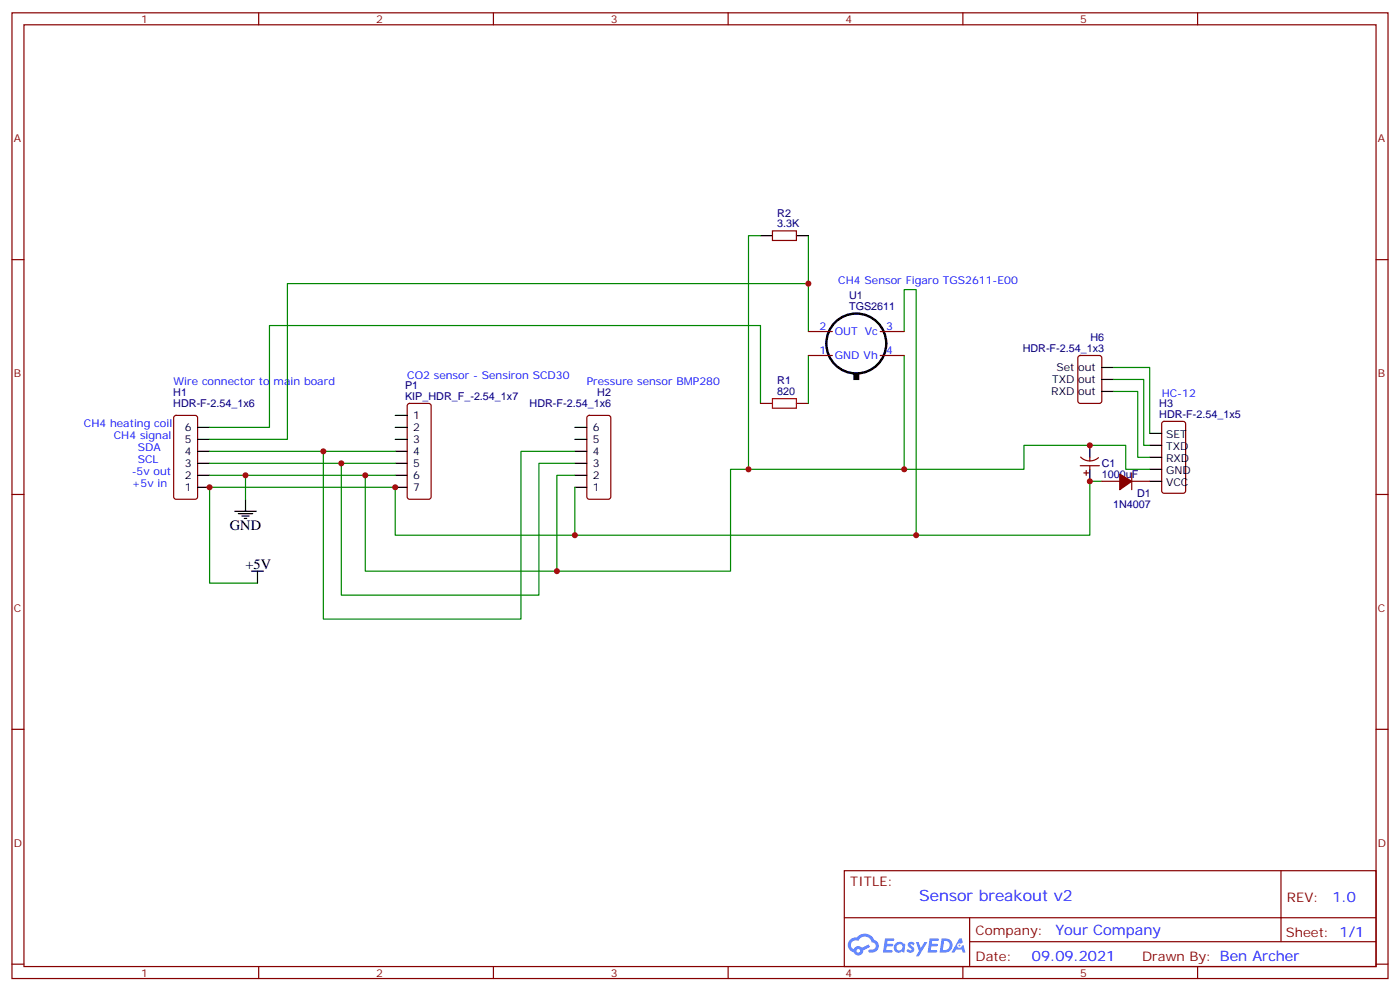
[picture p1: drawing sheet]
<svg xmlns="http://www.w3.org/2000/svg" width="412mm" height="292mm" viewBox="0 0 412 292" stroke-linecap="round" stroke-linejoin="round" font-family="sans-serif">
<g fill="none" stroke="#870000" stroke-width=".35">
<path d="M3.5 3.8h405.4v284.3h-405.4zM7.1 7.3h398.2v277.3h-398.2zM76.2 3.8v3.5M145.3 3.8v3.5M214.5 3.8v3.5M283.6 3.8v3.5M352.8 3.8v3.5M3.5 76.4h3.6M405.3 76.4h3.6M3.5 145.6h3.6M405.3 145.6h3.6M3.5 214.7h3.6"/>
<path d="M405.3 214.7h3.6M248.7 256.4h156.6v28.2h-156.6zM377.3 256.4v20.9M248.7 270.2h156.5M285.6 277.3h119.6M285.6 270.2v14.1M3.5 283.9h3.6M76.2 284.6v3.5M145.3 284.6v3.5M214.5 284.6v3.5M283.6 284.6v3.5M352.8 284.6v3.5"/>
<path d="M405.3 283.9h3.6"/>
</g>
<g fill="#5487ff">
<path d="M267.7 277.5a1.22 1.22 0 0 1 1.7 .3l-.4 .6a.47 .47 0 0 0-.3-.4 .47 .47 0 0 0-.5 .2l.1 .2a1.14 1.14 0 0 1 .8 1.7 1.14 1.14 0 0 1-1.9 0l-.2-.2 .5-.5 .7 .4a.29 .29 0 0 0 .3-.2 .29 .29 0 0 0-.2-.4 1.04 1.04 0 0 1-.6-1.7z"/>
<path d="M260.7 276.3h2.4l.3 .2-.2 .5h-1.8l-.1 .9h1.5l.3 .4-.3 .3h-1.6l-.2 1.1 1.7 .1 .2 .3-.2 .3h-2.6z"/>
<path d="M273.8 276.3h2.4l.3 .2-.1 .5h-1.8l-.2 .9h1.6l.3 .4-.4 .3h-1.6l-.1 1.1 1.7 .1 .2 .3-.2 .3h-2.6z"/>
<path d="M282.6 276.3h.7l.3 1.2-.6 .4a.69 .69 0 0 0-1 .2 .69 .69 0 0 0 .4 1 .69 .69 0 0 0 .9-.6l.5-.3 .6 2.2h-.8l-.2-.8h-1.8l-.5 .8h-.8z"/>
<path d="M269.8 277.4h.8l.6 1.8 1.1-1.8h.9l-2.6 4.2h-.8l.9-1.6z"/>
<path d="M277.4 276.3l-.6 4.1h1.3a2.11 2.11 0 0 0 2.5-2.1 2.11 2.11 0 0 0-2.5-2zM278.1 277a1.39 1.39 0 0 1 1.7 1.4 1.39 1.39 0 0 1-1.8 1.3h-.3z"/>
<path d="M263.7 277.9a1.54 1.54 0 0 0-.1 2.2 1.54 1.54 0 0 0 2.2 .1l.6 .2 .3-2.3-.2-.2h-.4a1.49 1.49 0 0 0-2.4 0zM264 278.9a.94 .94 0 0 1 1.8 0 .94 .94 0 0 1-1.8 0z"/>
<path d="M250.4 276.7a2.18 2.18 0 0 0 1.1 3.7 1.44 1.44 0 0 0 1.6 .9 1.44 1.44 0 0 0 1.2-1.5l2-1-.5-.7-1.9 .9a1.47 1.47 0 0 0-2.4 .5 1.39 1.39 0 0 1-.7-2 1.39 1.39 0 0 1 2-.4 2.12 2.12 0 0 1 2.2-1.3 2.12 2.12 0 0 1 1.9 1.7 1.14 1.14 0 0 1 1.1 1.4 1.14 1.14 0 0 1-1.7 .7 .43 .43 0 0 0-.5 .4 .43 .43 0 0 0 .4 .5 1.98 1.98 0 0 0 2.5-1.3 1.98 1.98 0 0 0-1.2-2.5 3.1 3.1 0 0 0-5.3-.7l-.9 .1zM252.3 280a.55 .55 0 0 1 1.1 0 .55 .55 0 0 1-1.1 0z"/>
<circle cx="282.6" cy="278.4" r=".26"/>
</g>
<g fill="none" stroke="#870000" stroke-width=".35">
<path d="M227.5 68h7.1v2.8h-7.1zM238.1 97.6h7.1M259.3 97.6h7M120.2 119l.4-.2h5.7l.6 .4 .1 27.1-.2 .5-.5 .2h-5.7l-.4-.2-.3-.5v-26.8zM224 118.8h3.5M234.6 118.8h3.5M238.1 104.7h7.1M259.3 104.7h7M317.7 104.9l.5-.2h5.6l.7 .4 .1 13-.5 .6-5.9 .1-.6-.5-.1-12.9zM51.4 122.5l.5-.2h5.6l.7 .4v23.6l-.5 .6-5.8 .1-.7-.5v-23.5zM173.1 122.5l.5-.2h5.6l.7 .4v23.6l-.4 .6-5.9 .1-.7-.5v-23.5zM318.2 137.1h5.6"/>
<path d="M318.3 134.6a3.8 3.8 0 0 0 5.3 .1M319.3 139.2h1.4M320 138.5v1.4M321 134.7v1M321 137.1v1.1M333.4 139.2v5M342.4 124.3l.5-.2h5.6l.7 .4v20l-.4 .7h-5.9l-.7-.4v-20zM324.6 141.7h5.2M333.4 141.7h5.3"/>
</g>
<g fill="none" stroke="#000" stroke-width=".35">
<path d="M224 69.4h3.5M234.6 69.4h3.5M324.6 115.3h3.5M324.6 108.2h3.5M324.6 111.7h3.5M58.2 139.9h3.5M58.2 136.4h3.5M58.2 132.9h3.5M58.2 129.4h3.5M58.2 125.8h3.5M116.4 139.9h3.5M116.4 136.4h3.5"/>
<path d="M116.4 132.9h3.5M116.4 129.4h3.5M116.4 125.8h3.5M116.4 122.3h3.5M169.3 139.9h3.6M169.3 136.4h3.6M169.3 132.9h3.6M169.3 129.4h3.6M169.3 125.8h3.6M321 131.1v3.6M321 138.2v3.5M338.7 127.6h3.5"/>
<path d="M338.7 131.1h3.5M338.7 134.7h3.5M338.7 138.2h3.5M58.2 143.5h3.5M69.1 150.5h6.4M70.2 151.2h4.2M71.3 151.9h2.1M72 152.6h.7M72.3 147v3.5M116.4 143.5h3.5M169.3 143.5h3.6M338.7 141.7h3.5"/>
<path d="M74.1 168.2h3.5M75.8 168.2v3.5"/>
</g>
<g fill="none" stroke="#008700" stroke-width=".35">
<path d="M224 69.4h-3.5v68.8M238.1 69.4v14.1h-153.4v45.9h-23M238.1 83.5v14.1M266.3 97.6v-12.3h3.6v72.3M224 118.8v-23h-144.6v30h-17.7M238.1 104.7v14.1M266.3 104.7v33.5M328.1 115.3h7v19.4h3.6M328.1 111.7h8.8v19.4h1.8M328.1 108.2h10.6v19.4M61.7 139.9h10.6v7.1M61.7 136.4h54.7"/>
<path d="M61.7 132.9h54.7M72.3 139.9h44.1M95.2 132.9v49.4h58.3v-49.4h15.8M100.5 136.4v38.8h58.2v-38.8h10.6M107.6 139.9v28.3h56.4v-28.3h5.3M338.7 138.2h-7.1v-7.1h-30v7.1h-86.4v30h-51.2M169.3 143.5v14.1h-52.9v-14.1h-54.7v28.2h14.1M324.6 141.7h-3.6v15.9h-151.7"/>
</g>
<path d="M227.5 117.4h7.1v2.8h-7.1z" fill="none" stroke="#a10000" stroke-width=".35"/>
<path d="M329.8 139.6l3.6 2.1-3.6 2.5z" fill="#870000" stroke="#870000" stroke-width=".35"/>
<circle cx="252.2" cy="101.1" r="8.8" fill="none" stroke="#000" stroke-width=".71"/>
<path d="M251.5 110h1.4v1.7h-1.4z" fill="#000" stroke="#000" stroke-width=".35"/>
<g fill="#c00">
<circle cx="321" cy="131.1" r=".88"/>
<circle cx="220.5" cy="138.2" r=".88"/>
<circle cx="321" cy="141.7" r=".88"/>
<circle cx="107.6" cy="139.9" r=".88"/>
<circle cx="72.3" cy="139.9" r=".88"/>
<circle cx="61.7" cy="143.5" r=".88"/>
<circle cx="116.4" cy="143.5" r=".88"/>
<circle cx="169.3" cy="157.6" r=".88"/>
<circle cx="164" cy="168.2" r=".88"/>
<circle cx="100.5" cy="136.4" r=".88"/>
<circle cx="95.3" cy="132.9" r=".88"/>
<circle cx="269.9" cy="157.6" r=".88"/>
<circle cx="266.3" cy="138.2" r=".88"/>
<circle cx="238.1" cy="83.5" r=".88"/>
</g>
<text font-size="4.6" fill="#00f" x="270.8" y="265.4">Sensor breakout v2</text>
<g font-size="4.2">
<text x="67.7" y="156.2">GND</text>
<text x="72.3" y="167.5">+5V</text>
</g>
<g font-size="4.2" fill="#00f">
<text x="392.5" y="265.6">1.0</text>
<text x="310.9" y="275.2">Your Company</text>
<text x="304" y="283">09.09.2021</text>
</g>
<g font-size="3.9" fill="#800">
<text x="250.5" y="260.9">TITLE:</text>
<text x="379.1" y="265.6">REV:</text>
<text x="287.4" y="275.1">Company:</text>
<text x="378.7" y="275.8">Sheet: 1/1</text>
<text x="287.4" y="282.8">Date:</text>
<text x="336.4" y="282.9">Drawn By: Ben Archer</text>
</g>
<g font-size="3.2" fill="#800">
<text x="41.6" y="6.8">1</text>
<text x="110.8" y="6.8">2</text>
<text x="179.9" y="6.8">3</text>
<text x="249.1" y="6.8">4</text>
<text x="318.2" y="6.8">5</text>
<text x="4.1" y="41.9">A</text>
<text x="405.9" y="41.9">A</text>
<text x="4.1" y="111">B</text>
<text x="405.9" y="111">B</text>
<text x="4.1" y="180.2">C</text>
<text x="405.9" y="180.2">C</text>
<text x="4.1" y="249.3">D</text>
<text x="405.9" y="249.3">D</text>
<text x="41.6" y="287.6">1</text>
<text x="110.8" y="287.6">2</text>
<text x="179.9" y="287.6">3</text>
<text x="249.1" y="287.6">4</text>
<text x="318.2" y="287.6">5</text>
</g>
<g font-size="3.2" fill="#000080">
<text x="229" y="63.8">R2</text>
<text x="229" y="66.9">3.3K</text>
<text x="250.1" y="88.1">U1</text>
<text x="250.1" y="91.3">TGS2611</text>
<text x="321.2" y="100.4">H6</text>
<text x="301.3" y="103.6">HDR-F-2.54_1x3</text>
<text x="229" y="113.1">R1</text>
<text x="51.1" y="119.9">HDR-F-2.54_1x6</text>
<text x="51.1" y="116.7">H1</text>
<text x="119.3" y="117.7">KIP_HDR_F_-2.54_1x7</text>
<text x="119.3" y="114.5">P1</text>
<text x="156" y="119.9">HDR-F-2.54_1x6</text>
<text x="176" y="116.7">H2</text>
<text x="229" y="116.3">820</text>
<text x="341.5" y="119.8">H3</text>
<text x="341.5" y="123">HDR-F-2.54_1x5</text>
<text x="324.6" y="137.6">C1</text>
<text x="324.6" y="140.7">1000uF</text>
<text x="327.9" y="149.6">1N4007</text>
<text x="335" y="146.4">D1</text>
</g>
<g font-size="3.2" fill="#00f">
<text x="246.9" y="83.5">CH4 Sensor Figaro TGS2611-E00</text>
<text x="241.4" y="97.3">2</text>
<text x="245.9" y="98.7">OUT Vc</text>
<text x="261.1" y="97.3">3</text>
<text x="241.4" y="104.3">1</text>
<text x="245.9" y="105.7">GND Vh</text>
<text x="261.1" y="104.3">4</text>
<text x="51.2" y="113.5">Wire connector to main board</text>
<text x="119.9" y="111.7">CO2 sensor - Sensiron SCD30</text>
<text x="172.9" y="113.5">Pressure sensor BMP280</text>
<text x="342.2" y="117">HC-12</text>
<text x="24.7" y="125.8">CH4 heating coil</text>
<text x="33.5" y="129.4">CH4 signal</text>
<text x="40.6" y="136.4">SCL</text>
<text x="40.6" y="132.9">SDA</text>
<text x="38.8" y="139.9">-5v out</text>
<text x="38.8" y="143.5">+5v in</text>
</g>
<g font-size="3.2">
<text x="309.9" y="112.8">TXD out</text>
<text x="311.2" y="109.3">Set out</text>
<text x="309.7" y="116.3">RXD out</text>
<text x="121.7" y="123.4">1</text>
<text x="54.4" y="130.4">5</text>
<text x="54.4" y="126.9">6</text>
<text x="121.7" y="126.9">2</text>
<text x="121.7" y="130.4">3</text>
<text x="174.6" y="130.4">5</text>
<text x="174.6" y="126.9">6</text>
<text x="343.5" y="129">SET</text>
<text x="54.4" y="137.5">3</text>
<text x="54.4" y="133.9">4</text>
<text x="121.7" y="133.9">4</text>
<text x="121.7" y="137.5">5</text>
<text x="174.6" y="137.5">3</text>
<text x="174.6" y="133.9">4</text>
<text x="343.5" y="132.5">TXD</text>
<text x="343.5" y="136.1">RXD</text>
<text x="54.4" y="141">2</text>
<text x="121.7" y="141">6</text>
<text x="174.6" y="141">2</text>
<text x="343.5" y="139.6">GND</text>
<text x="343.5" y="143.1">VCC</text>
<text x="54.4" y="144.5">1</text>
<text x="121.7" y="144.5">7</text>
<text x="174.6" y="144.5">1</text>
</g>
</svg>
